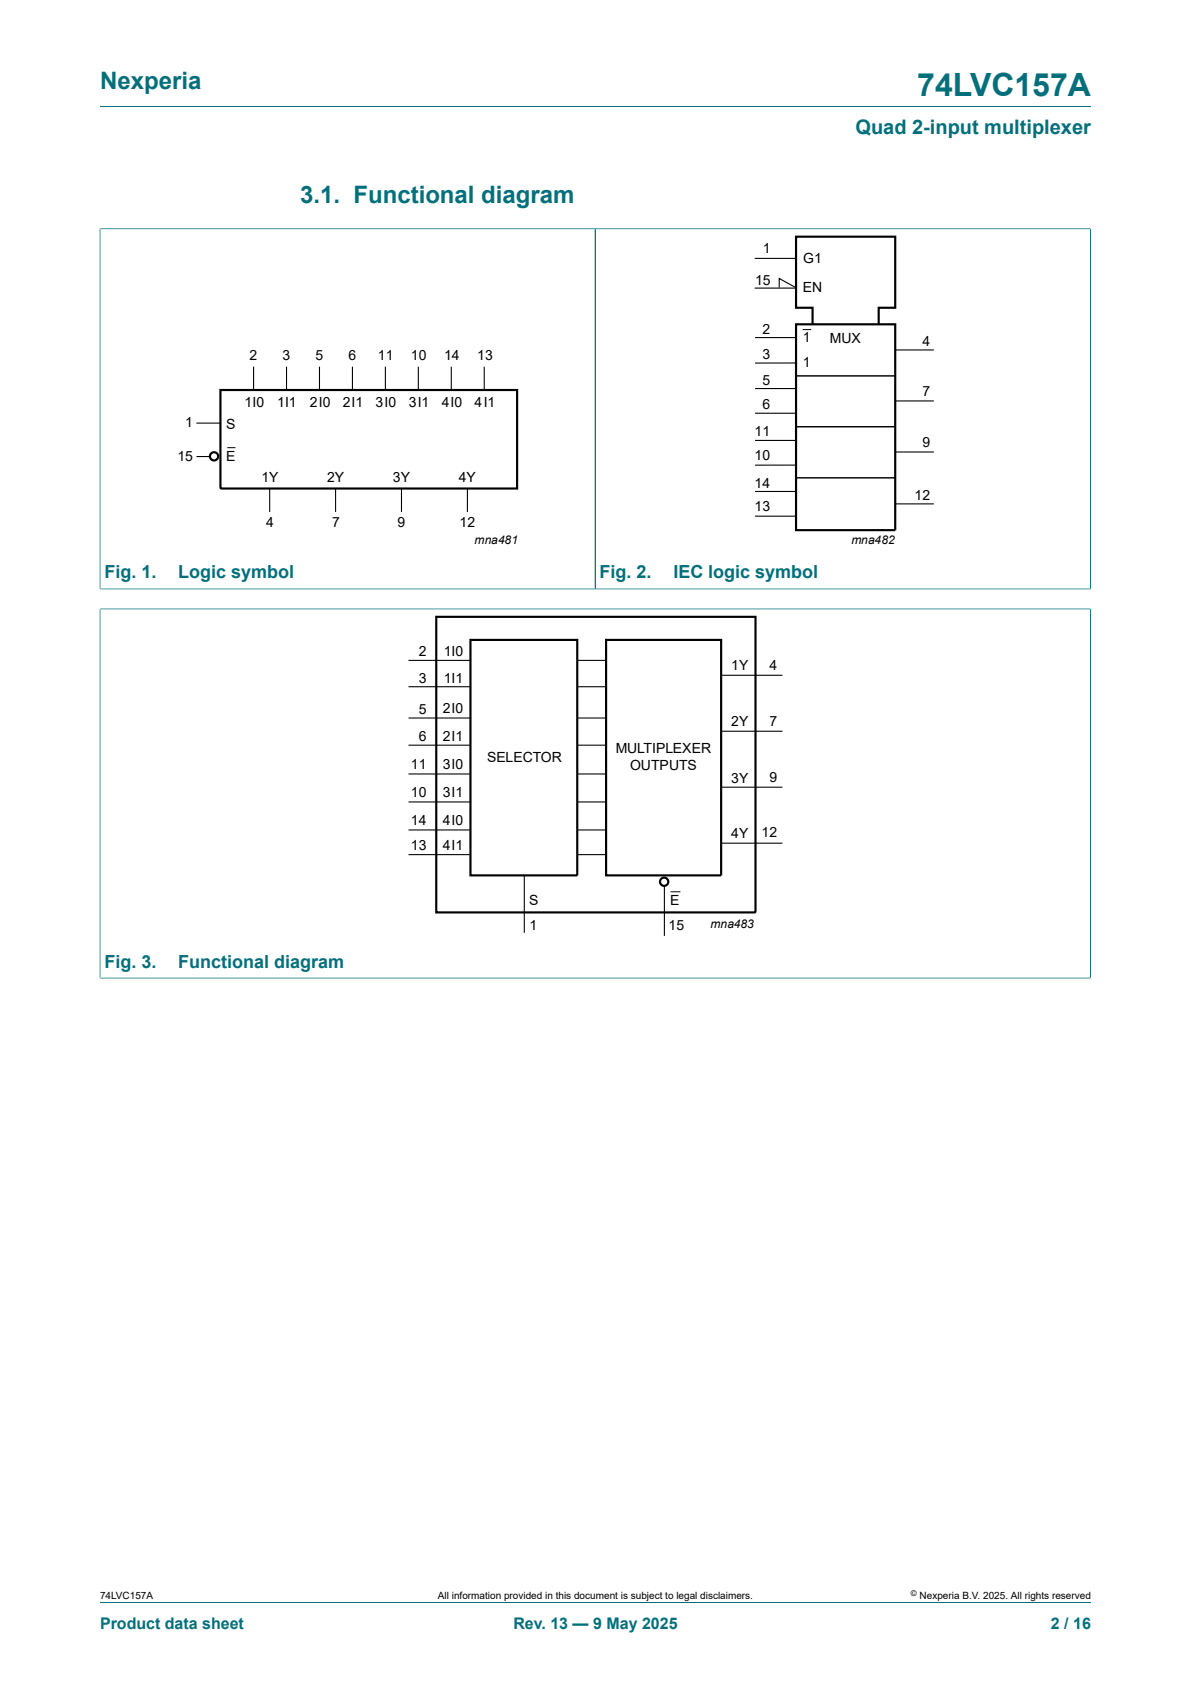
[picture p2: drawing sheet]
<svg xmlns="http://www.w3.org/2000/svg" width="210mm" height="297mm" viewBox="0 0 210 297" stroke-linecap="round" stroke-linejoin="round" font-family="sans-serif">
<path d="M17.6 18.8h174.8M17.6 40.4h174.7M17.6 40.3v63.6M105 40.4v63.5M192.3 40.3v63.6M17.6 107.4h174.7M17.6 103.9h174.7M17.6 107.3v65.3M192.3 107.3v65.3M17.6 172.5h174.7M17.6 282.6h174.8" fill="none" stroke="#036f7b" stroke-width=".18"/>
<g fill="none" stroke="#000" stroke-width=".38">
<path d="M140.4 57.2h17.4v36.3h-17.4zM143.3 57.2v-2.9h-2.9v-12.6h17.4v12.6h-2.9v2.9M38.9 68.8h52.3v17.4h-52.3zM76.9 108.8h56.3v52.1h-56.3zM83 112.9h18.8v41.5h-18.8zM106.9 112.9h20.3v41.5h-20.3z"/>
<circle cx="37.7" cy="80.5" r=".73"/>
<circle cx="117.1" cy="155.5" r=".73"/>
</g>
<g fill="none" stroke="#000" stroke-width=".19">
<path d="M133.1 45.6h7.3M133.1 50.8h7.3M133.1 59.5h7.2M137.4 50.7v-1.6l2.9 1.6M34.6 74.6h4.3M44.7 64.7v4.1M50.5 64.7v4.1M56.3 64.7v4.1M62.1 64.7v4.1M68 64.7v4.1M73.8 64.7v4.1M79.6 64.7v4.1"/>
<path d="M85.4 64.7v4.1M133.1 68.5h7.2M133.1 72.9h7.2M133.1 77.7h7.2M140.3 64h-7.2M157.9 61.7h6.8M157.9 70.7h6.8M157.9 79.7h6.8M34.7 80.5h2.3M47.6 86.2v4.1M59.2 86.2v4.1M70.8 86.2v4.1"/>
<path d="M82.4 86.2v4.1M133.1 91h7.2M140.3 82h-7.2M140.3 86.7h-7.2M157.9 88.9h6.8M72 116.5h10.8M101.9 116.5h5M127.1 119.1h10.9M72 121.1h10.8M72 126.6h10.8M72 131.4h10.8M72 136.5h10.8"/>
<path d="M101.9 121.1h5M101.9 126.6h5M101.9 131.4h5M101.9 136.5h5M127.1 129h10.9M127.1 138.8h10.9M72 141.4h10.8M72 146.4h10.8M72 150.7h10.8M92.4 154.5v10M101.9 141.4h5M101.9 146.4h5"/>
<path d="M101.9 150.7h5M117.1 156.2v8.9M127.1 148.7h10.9"/>
</g>
<path d="M141.5 58.1h1.5M40.1 79h1.4M118.2 157.3h1.8" fill="none" stroke="#000" stroke-width=".18"/>
<path d="M140.4 75.3h17.4M140.4 66.3h17.4M140.4 84.3h17.4" fill="none" stroke="#000" stroke-width=".25"/>
<text font-size="5.6" fill="#036f7b" x="161.7" y="16.8">74LVC157A</text>
<g font-size="4.2" fill="#036f7b">
<text x="17.6" y="15.6">Nexperia</text>
<text x="52.9" y="35.7">3.1. Functional diagram</text>
</g>
<text font-size="3.5" fill="#036f7b" x="150.9" y="23.7">Quad 2-input multiplexer</text>
<g font-size="3.2" fill="#036f7b">
<text x="18.4" y="102">Fig. 1.</text>
<text x="31.4" y="102">Logic symbol</text>
<text x="105.7" y="102">Fig. 2.</text>
<text x="118.7" y="102">IEC logic symbol</text>
<text x="18.4" y="170.6">Fig. 3.</text>
<text x="31.4" y="170.6">Functional diagram</text>
</g>
<g font-size="2.8" fill="#036f7b">
<text x="17.6" y="287.2">Product data sheet</text>
<text x="90.5" y="287.2">Rev. 13 — 9 May 2025</text>
<text x="185.3" y="287.2">2 / 16</text>
</g>
<g font-size="2.5">
<text x="134.5" y="44.7">1</text>
<text x="141.6" y="46.4">G1</text>
<text x="133.2" y="50.2">15</text>
<text x="141.6" y="51.5">EN</text>
<text x="134.4" y="58.8">2</text>
<text x="44" y="63.5">2</text>
<text x="49.8" y="63.5">3</text>
<text x="55.6" y="63.5">5</text>
<text x="61.5" y="63.5">6</text>
<text x="66.6" y="63.5">11</text>
<text x="72.5" y="63.5">10</text>
<text x="78.3" y="63.5">14</text>
<text x="84.1" y="63.5">13</text>
<text x="134.4" y="63.3">3</text>
<text x="141.6" y="60.3">1</text>
<text x="141.6" y="64.7">1</text>
<text x="146.3" y="60.4">MUX</text>
<text x="162.6" y="61">4</text>
<text x="43.1" y="71.8">1I0</text>
<text x="48.9" y="71.8">1I1</text>
<text x="54.6" y="71.8">2I0</text>
<text x="60.5" y="71.8">2I1</text>
<text x="66.2" y="71.8">3I0</text>
<text x="72.1" y="71.8">3I1</text>
<text x="77.9" y="71.8">4I0</text>
<text x="83.7" y="71.8">4I1</text>
<text x="134.4" y="67.8">5</text>
<text x="162.6" y="69.9">7</text>
<text x="32.6" y="75.3">1</text>
<text x="39.9" y="75.6">S</text>
<text x="133.1" y="76.9">11</text>
<text x="134.4" y="72.1">6</text>
<text x="31.3" y="81.2">15</text>
<text x="39.9" y="81.3">E</text>
<text x="133.1" y="81.2">10</text>
<text x="162.6" y="78.8">9</text>
<text x="46.1" y="85">1Y</text>
<text x="57.7" y="85">2Y</text>
<text x="69.3" y="85">3Y</text>
<text x="80.9" y="85">4Y</text>
<text x="133.1" y="86">14</text>
<text x="161.2" y="88.2">12</text>
<text x="46.9" y="93">4</text>
<text x="58.6" y="93">7</text>
<text x="70.1" y="93">9</text>
<text x="81" y="93">12</text>
<text x="133.1" y="90.2">13</text>
<text x="73.8" y="115.8">2</text>
<text x="78.3" y="115.6">1I0</text>
<text x="128.9" y="118.2">1Y</text>
<text x="135.7" y="118.2">4</text>
<text x="73.8" y="125.9">5</text>
<text x="73.8" y="120.4">3</text>
<text x="78.1" y="125.7">2I0</text>
<text x="78.3" y="120.4">1I1</text>
<text x="73.8" y="130.7">6</text>
<text x="78.1" y="130.7">2I1</text>
<text x="128.9" y="128.1">2Y</text>
<text x="135.7" y="128.1">7</text>
<text x="72.4" y="135.7">11</text>
<text x="78.1" y="135.6">3I0</text>
<text x="85.9" y="134.4">SELECTOR</text>
<text x="108.6" y="132.8">MULTIPLEXER</text>
<text x="111.1" y="135.8">OUTPUTS</text>
<text x="135.7" y="137.9">9</text>
<text x="72.4" y="140.6">10</text>
<text x="78.1" y="140.5">3I1</text>
<text x="128.9" y="138">3Y</text>
<text x="72.4" y="149.9">13</text>
<text x="72.4" y="145.5">14</text>
<text x="78.1" y="145.5">4I0</text>
<text x="78.1" y="149.9">4I1</text>
<text x="128.9" y="147.8">4Y</text>
<text x="134.3" y="147.7">12</text>
<text x="93.3" y="159.6">S</text>
<text x="118.2" y="159.6">E</text>
<text x="93.4" y="164.1">1</text>
<text x="117.9" y="164.1">15</text>
</g>
<g font-size="2.1">
<text x="83.7" y="96">mna481</text>
<text x="150.1" y="96">mna482</text>
<text x="125.3" y="163.7">mna483</text>
</g>
<g font-size="1.8">
<text x="17.6" y="282">74LVC157A</text>
<text x="77.2" y="282">All information provided in this document is subject to legal disclaimers.</text>
<text x="162.2" y="282">Nexperia B.V. 2025. All rights reserved</text>
</g>
<text font-size="1.4" x="160.6" y="281.6">©</text>
</svg>
